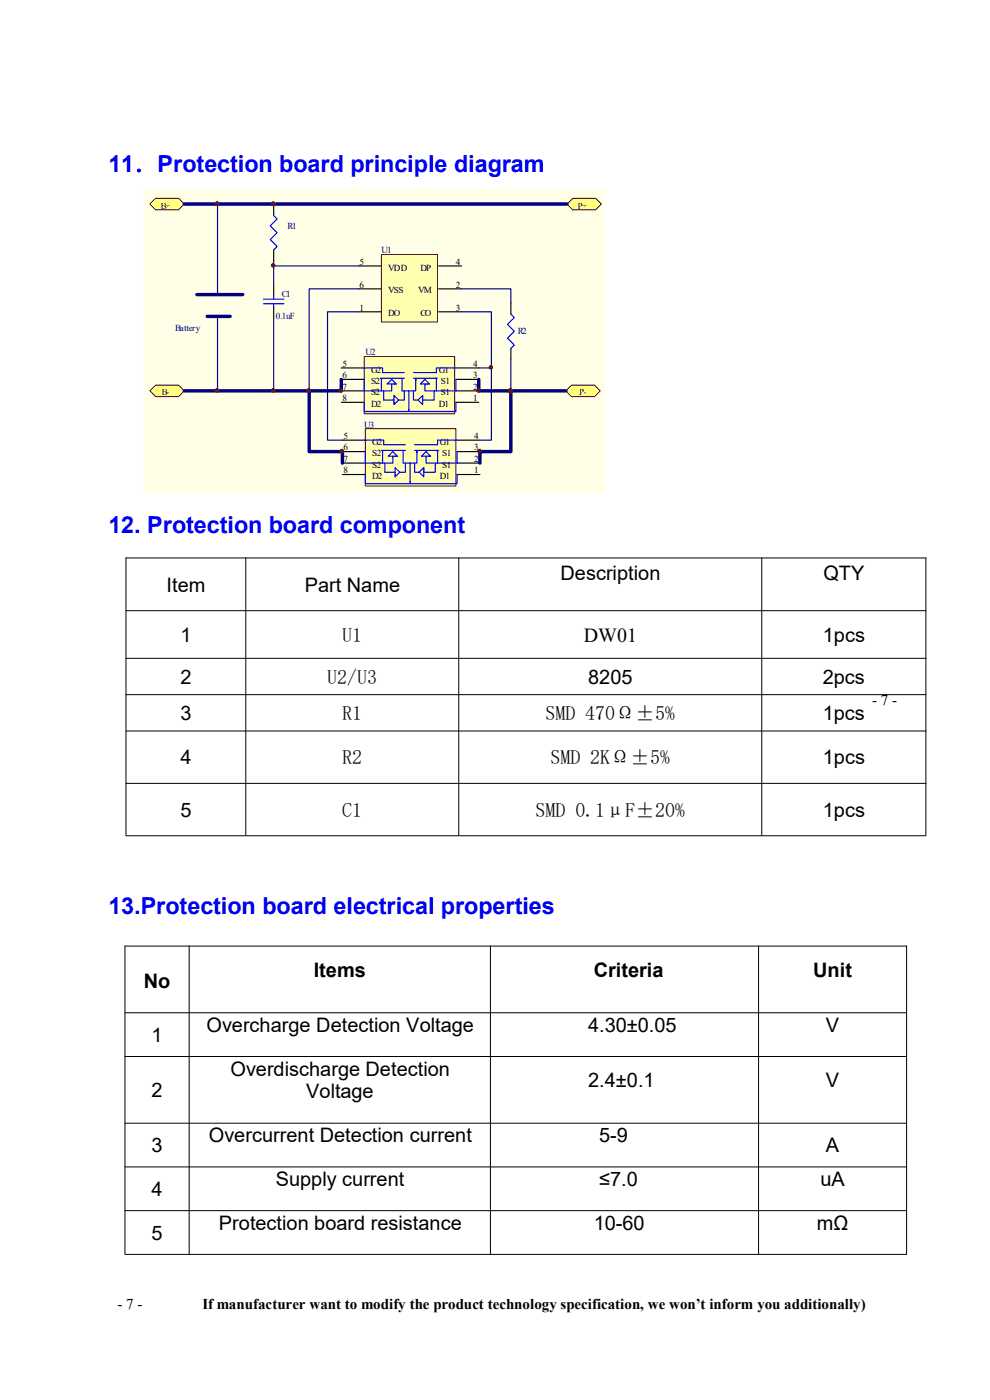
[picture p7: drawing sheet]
<svg xmlns="http://www.w3.org/2000/svg" width="210mm" height="297mm" viewBox="0 0 210 297" stroke-linecap="round" stroke-linejoin="round" font-family="sans-serif">
<g fill="none" stroke="#000" stroke-width=".21">
<path d="M26.6 118.4h169.9M26.7 118.3v58.9M52.1 118.3v58.9M97.3 118.3v58.9M161.6 118.3v58.9M196.4 118.3v58.9M26.6 129.6h169.9M26.6 139.7h169.9M26.6 147.4h169.9M26.6 155.1h169.9M26.6 166.2h169.9M26.6 177.3h169.9"/>
<path d="M26.4 200.7h166M26.4 214.9h166M26.5 200.6v65.4M40.1 200.6v65.4M104 200.6v65.4M160.9 200.6v65.4M192.3 200.6v65.4M26.4 224.1h166M26.4 238.3h166M26.4 247.6h166M26.4 256.8h166M26.4 266.1h166"/>
</g>
<path d="M30.5 40.3h97.7v64.3h-97.7z" fill-rule="evenodd" fill="#ffffe8"/>
<path d="M77.5 90.9h19.2v12.2h-19.2z" fill-rule="evenodd" fill="#ffffb0" stroke="#800000" stroke-width=".21"/>
<path d="M72.6 93.4h4.9M72.6 95.8h4.9M72.6 98.2h4.9M96.9 93.4h4.9M96.9 95.8h4.9M96.9 98.2h4.9M72.6 100.7h4.9M96.9 100.7h4.9" fill="none" stroke="#000" stroke-width=".24"/>
<g fill="none" stroke="#00f" stroke-width=".24">
<path d="M77.3 93.4h4.1v.9h4.6M77.5 95.8v2.4h5.8v-1.4M80.9 95.6h5.1M81.1 95.6v2.6M81.6 98.2v2h2.2M83.8 96.8h.5l-1-1-.9 1h1.7M85.5 95.6v2.6h2.9v-2.4M86 98.2v2h-1.2M87 98.2v4.4M88 98.2v2h.9M88 95.6h5.1M88.4 95.6v.5"/>
<path d="M89.9 99.5v1.7l-1-1M89.9 99.7v-.5l-1 1M90.4 96.8v1.4h2.4M90.9 96.8h.5l-1-1-1 1h1.7M92.3 98.2v2h-2.4M92.8 95.6v2.6M96.9 93.4h-4.1v.9h-4.8M96.9 95.8v2.4h-4.1M77.5 100.7v1.9h19.4v-1.9M84.8 100.2l-1-1v1.7M84.8 100.2l-1 1v-.5"/>
</g>
<path d="M33 42.1h4.9l1.2 1.2-1.2 1.2h-4.9l-1.2-1.2z" fill-rule="evenodd" fill="#ffff80" stroke="#800000" stroke-width=".21"/>
<path d="M58.1 43.3v2.4M58.1 53v2.4M58.1 60.3v2.4M58.1 65.2v2.4M108.4 64.2v2.4M108.4 73.9v2.5" fill="none" stroke="#000" stroke-width=".24"/>
<path d="M58.1 45.7l.7 .8-1.5 1.4 1.5 1.5-1.5 1.4 1.5 1.5-.7 .7M55.9 63.5h4.3M55.9 64.4h4.3M58.1 62.7v.8M58.1 64.4v.8M108.4 66.6l.7 .8-1.5 1.4 1.5 1.5-1.5 1.4 1.5 1.5-.7 .7" fill="none" stroke="#00f" stroke-width=".24"/>
<g fill="#ffff80" stroke="#800000" stroke-width=".21">
<path d="M33 81.7h4.9l1.2 1.2-1.2 1.2h-4.9l-1.2-1.2z" fill-rule="evenodd"/>
<path d="M121.3 81.7h4.8l1.2 1.2-1.2 1.2h-4.8l-1.3-1.2z" fill-rule="evenodd"/>
<path d="M121.5 42.1h4.9l1.2 1.2-1.2 1.2h-4.9l-1.2-1.2z" fill-rule="evenodd"/>
</g>
<path d="M80.9 54h11.9v14.3h-11.9z" fill-rule="evenodd" fill="#ffffb0" stroke="#800000" stroke-width=".21"/>
<path d="M76 56.4h4.9M93.1 56.4h4.8M76 61.3h4.9M76 66.1h4.9M93.1 61.3h4.8M93.1 66.1h4.8" fill="none" stroke="#000" stroke-width=".24"/>
<path d="M39.1 43.3h81.2M41.8 62.5h9.7M44 67.1h4.8M39.1 82.9h33.3" fill="none" stroke="#000080" stroke-width=".73"/>
<path d="M46.1 43.3v19.2M58.1 55.4v4.9M58.1 56.4h17.9M46.1 67.1v15.8M58.1 67.6v15.3M72.4 66.1h3.6M76 61.3h-10.4v21.6" fill="none" stroke="#000080" stroke-width=".24"/>
<path d="M77.3 75.6h19.2v12.2h-19.2z" fill-rule="evenodd" fill="#ffffb0" stroke="#800000" stroke-width=".21"/>
<path d="M72.4 78.1h4.9M96.7 78.1h4.9M72.4 85.4h4.9M72.4 80.5h4.9M72.4 82.9h4.9M96.7 85.4h4.9M96.7 80.5h4.9M96.7 82.9h4.9" fill="none" stroke="#000" stroke-width=".24"/>
<g fill="none" stroke="#00f" stroke-width=".24">
<path d="M77 78.1h4.1v.9h4.7M96.7 78.1h-4.1v.9h-4.9M77.3 85.4v1.9h19.4v-1.9M77.3 80.5v2.4h5.8v-1.4M80.7 80.2h5.1M80.9 80.2v2.7M81.4 82.9v2h2.2M83.6 81.5h.5l-1-1-1 1h1.7M84.5 84.9l-.9-1v1.7M84.5 84.9l-.9 .9v-.4M85.3 80.2v2.7h2.9v-2.4M85.8 82.9v2h-1.3"/>
<path d="M86.7 82.9v4.4M87.7 82.9v2h1M87.7 80.2h5.1M88.2 80.2v.5M89.7 84.1v1.7l-1-.9M89.7 84.4v-.5l-1 1M90.1 81.5v1.4h2.5M90.6 81.5h.5l-1-1-.9 1h1.7M92.1 82.9v2h-2.4M92.6 80.2v2.7M96.7 80.5v2.4h-4.1"/>
</g>
<path d="M65.6 82.9v12.9h7v2.4M72.4 80.5v2.4M101.6 80.5v2.4h18.4M108.4 82.9v12.9h-6.6v2.4" fill="none" stroke="#000080" stroke-width=".73"/>
<path d="M72.4 66.1h-2.9v27.3h3.1M97.9 66.1h6.3v12M97.9 61.3h10.5v2.9M101.6 78.1h2.6M104.2 78.1v15.3h-2.4M108.4 76.4v6.8" fill="none" stroke="#000080" stroke-width=".24"/>
<g fill="#800000" stroke="#800000" stroke-width=".21">
<circle cx="72.3" cy="82.8" r=".36"/>
<circle cx="57.9" cy="82.8" r=".36"/>
<circle cx="46" cy="82.8" r=".36"/>
<circle cx="108.2" cy="83" r=".36"/>
<circle cx="57.9" cy="43.2" r=".36"/>
<circle cx="46" cy="43.2" r=".36"/>
<circle cx="101.4" cy="82.8" r=".36"/>
<circle cx="108.2" cy="82.8" r=".36"/>
<circle cx="57.9" cy="56.3" r=".36"/>
<circle cx="65.5" cy="82.8" r=".36"/>
<circle cx="104.1" cy="77.9" r=".36"/>
<circle cx="101.7" cy="95.7" r=".36"/>
<circle cx="72.5" cy="95.7" r=".36"/>
</g>
<g font-size="5" fill="#00f">
<text x="23" y="36.6">11．Protection board principle diagram</text>
<text x="23" y="113">12. Protection board component</text>
<text x="23" y="193.9">13.Protection board electrical properties</text>
</g>
<g font-size="4.2">
<text x="35.3" y="125.5">Item</text>
<text x="64.6" y="125.5">Part Name</text>
<text x="118.9" y="123">Description</text>
<text x="174.7" y="123">QTY</text>
<text x="38.3" y="136.1">1</text>
<text x="72.6" y="136.1">U1</text>
<text x="123.8" y="136.1">DW01</text>
<text x="174.5" y="136.1">1pcs</text>
<text x="38.3" y="145">2</text>
<text x="69.4" y="145">U2/U3</text>
<text x="124.8" y="145">8205</text>
<text x="174.5" y="145">2pcs</text>
<text x="38.3" y="152.7">3</text>
<text x="72.6" y="152.7">R1</text>
<text x="115.7" y="152.7">SMD 470Ω±5%</text>
<text x="174.5" y="152.7">1pcs</text>
<text x="38.3" y="162.2">4</text>
<text x="72.6" y="162.2">R2</text>
<text x="116.8" y="162.2">SMD 2KΩ±5%</text>
<text x="174.5" y="162.2">1pcs</text>
<text x="38.3" y="173.2">5</text>
<text x="72.6" y="173.2">C1</text>
<text x="113.6" y="173.2">SMD 0.1μF±20%</text>
<text x="174.5" y="173.2">1pcs</text>
<text x="30.5" y="209.6">No</text>
<text x="66.5" y="207.2">Items</text>
<text x="125.9" y="207.2">Criteria</text>
<text x="172.5" y="207.2">Unit</text>
<text x="32.1" y="221">1</text>
<text x="43.8" y="218.9">Overcharge Detection Voltage</text>
<text x="124.8" y="218.9">4.30±0.05</text>
<text x="175.2" y="218.9">V</text>
<text x="32.1" y="232.7">2</text>
<text x="48.9" y="228.2">Overdischarge Detection</text>
<text x="64.9" y="233">Voltage</text>
<text x="124.8" y="230.6">2.4±0.1</text>
<text x="175.2" y="230.6">V</text>
<text x="32.1" y="244.4">3</text>
<text x="44.3" y="242.3">Overcurrent Detection current</text>
<text x="127.1" y="242.3">5-9</text>
<text x="175.2" y="244.4">A</text>
<text x="58.5" y="251.6">Supply current</text>
<text x="127.1" y="251.6">≤7.0</text>
<text x="174" y="251.6">uA</text>
<text x="32.1" y="253.7">4</text>
<text x="32.1" y="263">5</text>
<text x="46.4" y="260.9">Protection board resistance</text>
<text x="125.9" y="260.9">10-60</text>
<text x="173.3" y="260.9">mΩ</text>
</g>
<g font-size="3.2">
<text x="185" y="149.6">- 7 -</text>
<text x="24.9" y="277.6">- 7 -</text>
<text x="42.9" y="277.6">Ifmanufacturer want to modify the product technology specification, we won’t inform you additionally)</text>
</g>
<g font-size="1.9" fill="#800000">
<text x="34.1" y="44.3">B+</text>
<text x="122.6" y="44.3">P+</text>
<text x="34.4" y="83.9">B-</text>
<text x="122.8" y="83.9">P-</text>
</g>
<g font-size="1.9" fill="#000080">
<text x="61" y="48.6">R1</text>
<text x="80.9" y="53.7">U1</text>
<text x="59.8" y="63">C1</text>
<text x="37.2" y="70.3">Battery</text>
<text x="58.5" y="67.6">0.1uF</text>
<text x="109.8" y="70.8">R2</text>
<text x="77.5" y="75.4">U2</text>
<text x="77.3" y="90.7">U3</text>
</g>
<g font-size="1.9">
<text x="76.3" y="56.2">5</text>
<text x="82.4" y="57.4">VDD</text>
<text x="89.2" y="57.4">DP</text>
<text x="96.7" y="56.2">4</text>
<text x="76.3" y="65.9">1</text>
<text x="76.3" y="61">6</text>
<text x="82.4" y="62.3">VSS</text>
<text x="88.7" y="62.3">VM</text>
<text x="96.7" y="61">2</text>
<text x="96.7" y="65.9">3</text>
<text x="82.4" y="67.1">DO</text>
<text x="89.2" y="67.1">CO</text>
<text x="72.6" y="77.8">5</text>
<text x="100.3" y="77.8">4</text>
<text x="72.6" y="80.2">6</text>
<text x="72.6" y="82.7">7</text>
<text x="78.7" y="79">G2</text>
<text x="78.7" y="81.5">S2</text>
<text x="78.7" y="83.9">S2</text>
<text x="93.1" y="79">G1</text>
<text x="93.5" y="81.5">S1</text>
<text x="93.5" y="83.9">S1</text>
<text x="100.3" y="80.2">3</text>
<text x="100.3" y="82.7">2</text>
<text x="72.6" y="85.1">8</text>
<text x="78.7" y="86.3">D2</text>
<text x="93.1" y="86.3">D1</text>
<text x="100.3" y="85.1">1</text>
<text x="72.9" y="93.1">5</text>
<text x="72.9" y="95.6">6</text>
<text x="79" y="94.3">G2</text>
<text x="93.3" y="94.3">G1</text>
<text x="100.6" y="93.1">4</text>
<text x="100.6" y="95.6">3</text>
<text x="72.9" y="100.4">8</text>
<text x="72.9" y="98">7</text>
<text x="79" y="101.6">D2</text>
<text x="79" y="96.8">S2</text>
<text x="79" y="99.2">S2</text>
<text x="93.3" y="101.6">D1</text>
<text x="93.8" y="96.8">S1</text>
<text x="93.8" y="99.2">S1</text>
<text x="100.6" y="100.4">1</text>
<text x="100.6" y="98">2</text>
</g>
</svg>
